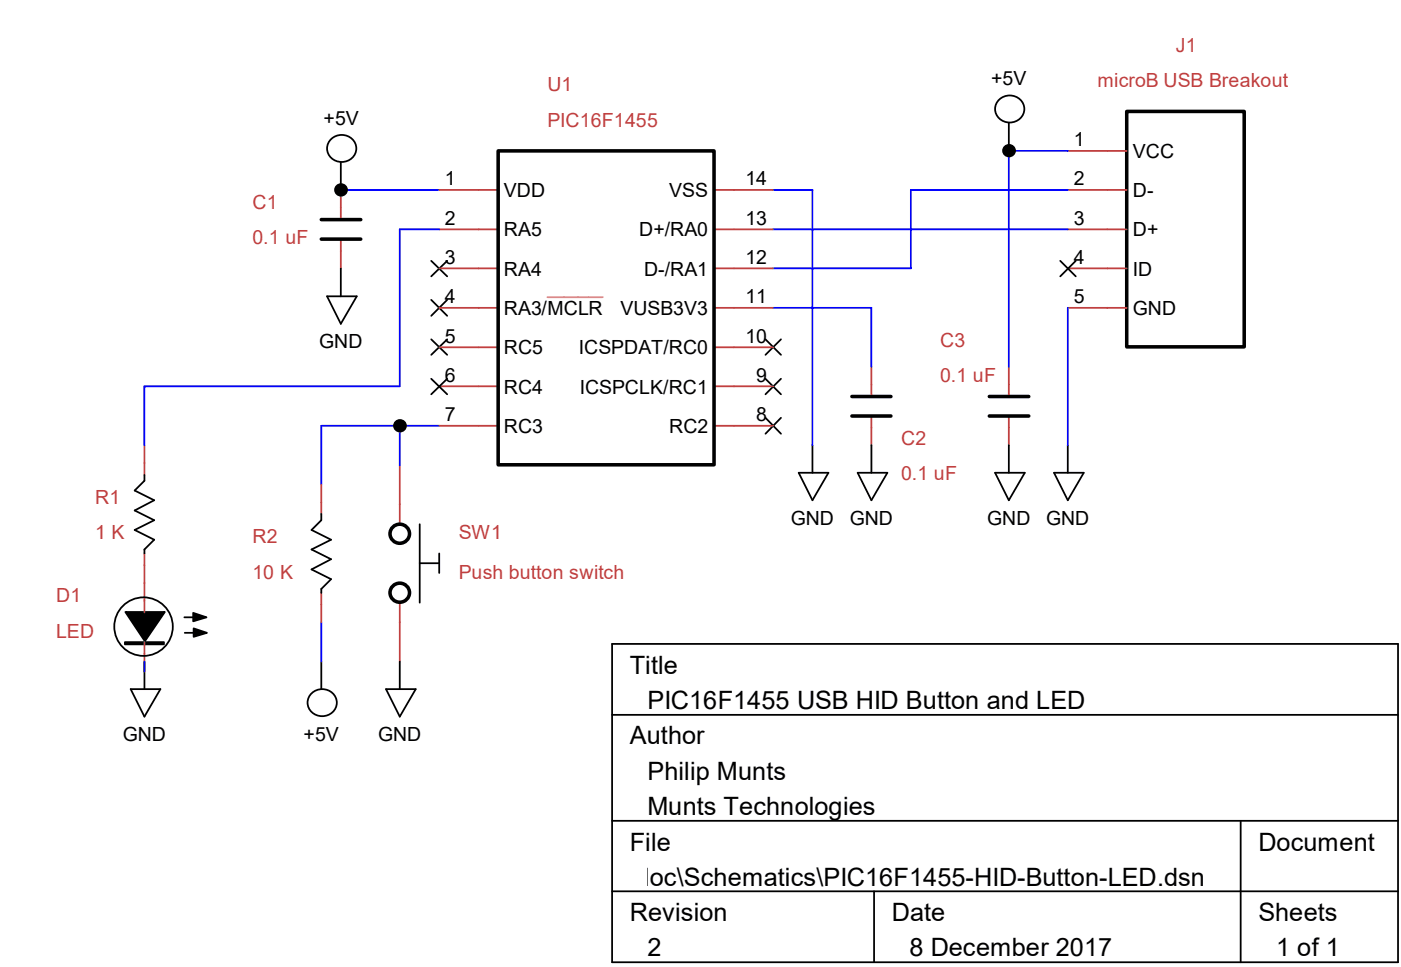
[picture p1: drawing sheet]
<svg xmlns="http://www.w3.org/2000/svg" width="134mm" height="92mm" viewBox="0 0 134 92" stroke-linecap="round" stroke-linejoin="round" font-family="sans-serif">
<g fill="none" stroke="#c04040" stroke-width=".17">
<path d="M32.5 18.1v2.9M41.9 18.1h5.7M68.2 18.1h5.6M102 14.4h5.6M102 18.1h5.6M32.5 22.8v2.8M41.9 21.9h5.7M41.9 29.4h5.7M41.9 25.6h5.7M41.9 33.2h5.7M41.9 36.9h5.7M68.2 21.9h5.6"/>
<path d="M68.2 29.4h5.6M68.2 25.6h5.6M68.2 33.2h5.6M68.2 36.9h5.6M83.2 35v2.9M83.2 39.7v2.8M96.3 35v2.9M96.3 39.7v2.8M102 21.9h5.6M102 29.4h5.6M102 25.6h5.6M13.8 42.5v2.9"/>
<path d="M13.8 52.8v5.7M30.7 46.3v2.8M30.7 56.6v2.8M38.2 44.4v5.7M38.2 57.5v5.7M41.9 40.7h5.7M68.2 40.7h5.6M13.8 61.3v2.8"/>
</g>
<g fill="none" stroke="#000" stroke-width=".17">
<path d="M31.5 13.4a1.36 1.36 0 0 1 1.9-.3 1.36 1.36 0 0 1 .4 1.8 1.36 1.36 0 0 1-1.9 .4 1.36 1.36 0 0 1-.4-1.9zM32.5 15.5v2.6M95.3 9.6a1.36 1.36 0 0 1 1.9-.3 1.36 1.36 0 0 1 .4 1.9 1.36 1.36 0 0 1-1.9 .3 1.36 1.36 0 0 1-.4-1.9zM96.3 11.7v2.7M31.2 28.3h2.9l-1.6 2.6zM32.5 25.6v2.7M41.2 24.9l1.5 1.5M41.2 28.6l1.5 1.6M41.2 32.4l1.5 1.5M41.2 36.2l1.5 1.4M42.7 24.9l-1.5 1.5M42.7 28.6l-1.5 1.6"/>
<path d="M42.7 32.4l-1.5 1.5M42.7 36.2l-1.5 1.4M73.1 39.9l1.5 1.5M73.1 36.2l1.5 1.4M73.1 32.4l1.5 1.5M74.6 39.9l-1.5 1.5M74.6 36.2l-1.5 1.4M74.6 32.4l-1.5 1.5M101.3 24.9l1.4 1.5M102.7 24.9l-1.4 1.5M13.8 45.4v.5l-.9 .9 1.8 1-1.8 .9 1.8 1-1.8 .9 1.8 .9-.9 1v.3M17.6 58.9h1.2"/>
<path d="M30.7 49.1v.6l-.9 .9 1.8 .9-1.8 1 1.8 .9-1.8 1 1.8 .9-.9 .9v.4M40.1 50.1v7.4M40.1 53.8h1.8M41.9 52.8v1.9M76.3 45.1h2.8l-1.5 2.7zM77.6 42.5v2.6M81.9 45.1h2.8l-1.5 2.7zM83.2 42.5v2.6M95 45.1h2.9l-1.6 2.7zM96.3 42.5v2.6M100.7 45.1h2.8l-1.5 2.7zM102 42.5v2.6"/>
<path d="M12.5 65.8h2.8l-1.5 2.6zM13.8 63.2v2.6M17.6 60.4h1.2M29.6 66.3a1.36 1.36 0 0 1 1.9-.3 1.36 1.36 0 0 1 .4 1.9 1.36 1.36 0 0 1-1.9 .3 1.36 1.36 0 0 1-.4-1.9zM30.7 63.2v2.6M36.9 65.8h2.8l-1.5 2.6zM38.2 63.2v2.6M58.5 61.5h75v30.4h-75zM58.5 68.3h75M58.5 78.4h75M118.5 78.4v13.5M58.5 85.1h75"/>
<path d="M83.5 85.1v6.8"/>
<circle cx="13.7" cy="59.8" r="2.79"/>
</g>
<g fill="none" stroke="#000" stroke-width=".34">
<path d="M47.6 14.4h20.6v30h-20.6zM107.6 10.6h11.2v22.5h-11.2zM30.7 21h3.8M30.7 22.8h3.8M81.4 37.9h3.7M81.4 39.7h3.7M94.5 37.9h3.7M94.5 39.7h3.7"/>
<circle cx="38.2" cy="51" r=".92"/>
<circle cx="38.2" cy="56.6" r=".92"/>
</g>
<path d="M32.5 18.1h9.4M73.8 18.1h3.8v24.4M102 18.1h-15v7.5h-13.2M102 14.4h-5.7v20.6M41.9 21.9h-3.7v15h-24.4v5.6M73.8 21.9h28.2M73.8 29.4h9.4v5.6M102 29.4v13.1M30.7 59.4v3.8M38.2 40.7v3.7M41.9 40.7h-11.2v5.6M13.8 63.2v.9" fill="none" stroke="#00f" stroke-width=".17"/>
<path d="M11.9 61.3h3.8v.2h-3.8z" fill-rule="evenodd" fill="#000" stroke="#000" stroke-width=".17"/>
<g fill="#000" stroke="#000" stroke-width=".17">
<path d="M18.5 58.5l1.2 .4-1.2 .4zM12 58.4h3.7l-1.9 2.8zM18.5 60l1.3 .4-1.3 .4z"/>
<circle cx="32.6" cy="18.1" r=".56"/>
<circle cx="96.4" cy="14.4" r=".56"/>
<circle cx="38.2" cy="40.7" r=".56"/>
</g>
<path d="M52.3 28.4h5.3" fill="none" stroke="#ff7f7f" stroke-width=".17"/>
<g font-size="2.4">
<text x="60.1" y="64.3">Title</text>
<text x="60.1" y="71">Author</text>
<text x="61.8" y="67.7">PIC16F1455 USB HID Button and LED</text>
<text x="61.8" y="74.4">Philip Munts</text>
<text x="61.8" y="77.8">Munts Technologies</text>
<text x="60.1" y="81.2">File</text>
<text x="120.2" y="81.2">Document</text>
<text x="37.9" y="84.6">C:\Users\pmunts\src\doc\Schematics\PIC16F1455-HID-Button-LED.dsn</text>
<text x="60.1" y="87.9">Revision</text>
<text x="85.2" y="87.9">Date</text>
<text x="120.2" y="87.9">Sheets</text>
<text x="61.8" y="91.3">2</text>
<text x="86.9" y="91.3">8 December 2017</text>
<text x="121.9" y="91.3">1 of 1</text>
</g>
<g font-size="1.9" fill="#c04040">
<text x="112.3" y="5">J1</text>
<text x="52.3" y="8.7">U1</text>
<text x="104.8" y="8.4">microB USB Breakout</text>
<text x="52.3" y="12.1">PIC16F1455</text>
<text x="24.1" y="20">C1</text>
<text x="24.1" y="23.3">0.1 uF</text>
<text x="89.8" y="33.1">C3</text>
<text x="89.8" y="36.5">0.1 uF</text>
<text x="86.1" y="42.5">C2</text>
<text x="86.1" y="45.9">0.1 uF</text>
<text x="9.1" y="48.1">R1</text>
<text x="9.1" y="51.5">1 K</text>
<text x="24.1" y="51.9">R2</text>
<text x="43.8" y="51.5">SW1</text>
<text x="5.4" y="57.5">D1</text>
<text x="24.1" y="55.3">10 K</text>
<text x="43.8" y="55.3">Push button switch</text>
<text x="5.4" y="60.9">LED</text>
</g>
<g font-size="1.9">
<text x="30.9" y="11.9">+5V</text>
<text x="94.7" y="8.1">+5V</text>
<text x="42.5" y="17.7">1</text>
<text x="71.2" y="17.7">14</text>
<text x="102.6" y="14">1</text>
<text x="102.6" y="17.7">2</text>
<text x="108.2" y="15.1">VCC</text>
<text x="42.5" y="21.5">2</text>
<text x="48.1" y="18.8">VDD</text>
<text x="48.1" y="22.6">RA5</text>
<text x="61" y="22.6">D+/RA0</text>
<text x="63.9" y="18.8">VSS</text>
<text x="71.2" y="21.5">13</text>
<text x="102.6" y="21.5">3</text>
<text x="108.2" y="18.8">D-</text>
<text x="108.2" y="22.6">D+</text>
<text x="42.5" y="25.2">3</text>
<text x="42.5" y="29">4</text>
<text x="48.1" y="26.3">RA4</text>
<text x="61.5" y="26.3">D-/RA1</text>
<text x="71.2" y="29">11</text>
<text x="71.2" y="25.2">12</text>
<text x="102.6" y="29">5</text>
<text x="102.6" y="25.2">4</text>
<text x="108.2" y="26.3">ID</text>
<text x="30.5" y="33.2">GND</text>
<text x="42.5" y="32.7">5</text>
<text x="48.1" y="30.1">RA3/MCLR</text>
<text x="48.1" y="33.8">RC5</text>
<text x="55.3" y="33.8">ICSPDAT/RC0</text>
<text x="59.3" y="30.1">VUSB3V3</text>
<text x="71.2" y="32.7">10</text>
<text x="108.2" y="30.1">GND</text>
<text x="42.5" y="40.2">7</text>
<text x="42.5" y="36.5">6</text>
<text x="48.1" y="41.3">RC3</text>
<text x="48.1" y="37.6">RC4</text>
<text x="55.4" y="37.6">ICSPCLK/RC1</text>
<text x="63.9" y="41.3">RC2</text>
<text x="72.2" y="40.2">8</text>
<text x="72.2" y="36.5">9</text>
<text x="75.5" y="50.1">GND</text>
<text x="81.1" y="50.1">GND</text>
<text x="94.3" y="50.1">GND</text>
<text x="99.9" y="50.1">GND</text>
<text x="11.7" y="70.8">GND</text>
<text x="29" y="70.8">+5V</text>
<text x="36.1" y="70.8">GND</text>
</g>
</svg>
